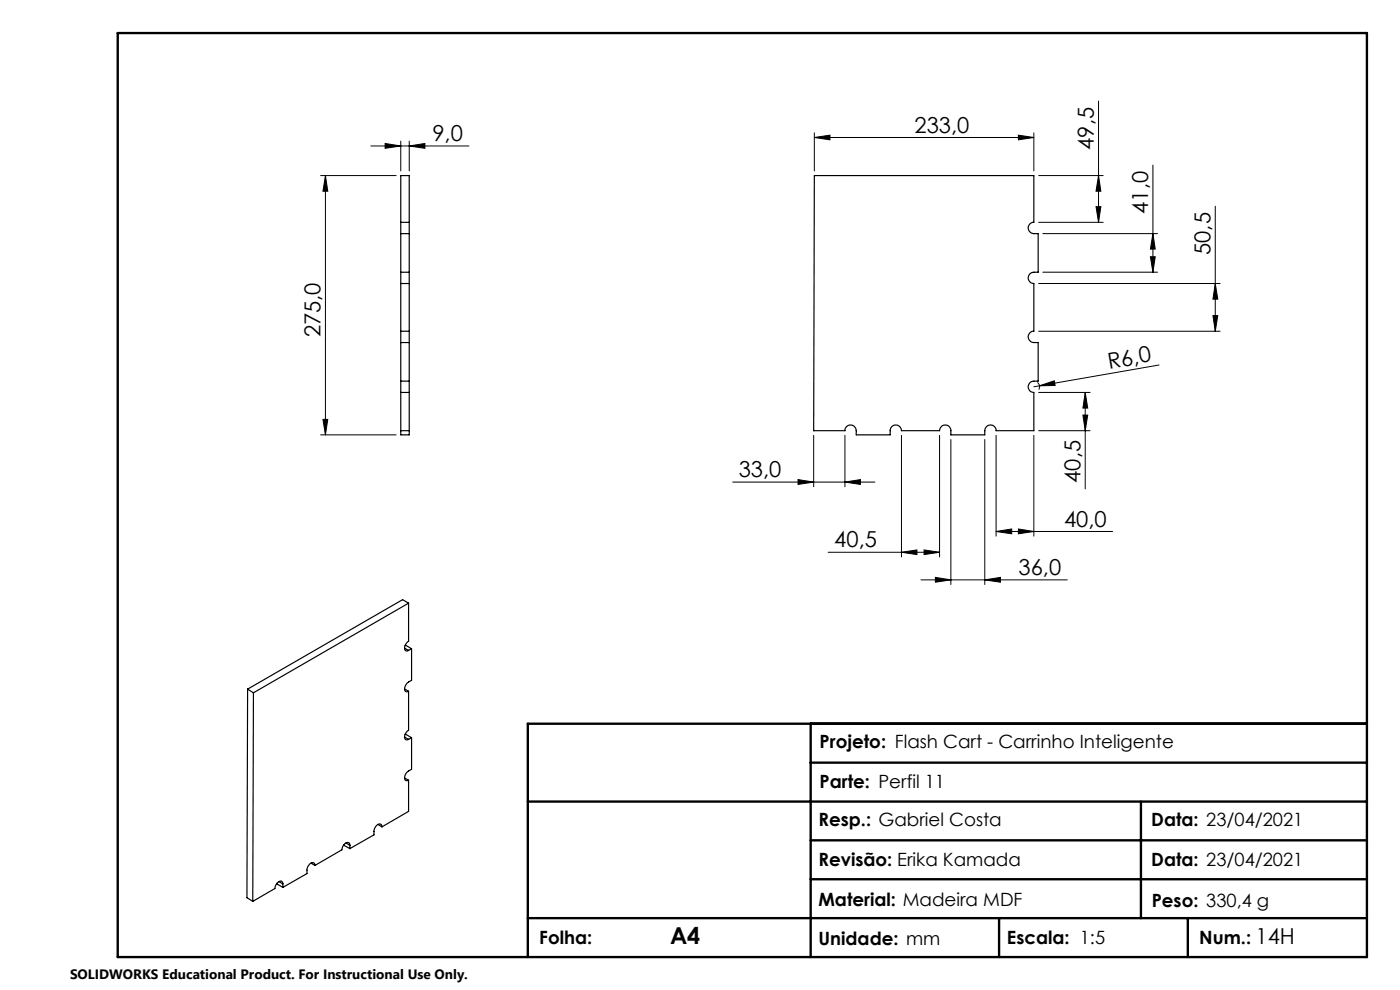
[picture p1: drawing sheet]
<svg xmlns="http://www.w3.org/2000/svg" width="297mm" height="210mm" viewBox="0 0 297 210" stroke-linecap="round" stroke-linejoin="round" font-family="sans-serif">
<g fill="none" stroke="#000" stroke-width=".21">
<path d="M68 37.2h16M69 37.2l.5 3.4h-1zM69 37.2v55M78.7 31h20.8M81.7 30.4l3.3 .6-3.3 .5zM85 29.9v6.4M86.8 31l3.3-.6v1.1zM86.8 29.9v6.4M172.8 29.2l3.3-.5v1zM172.8 28.2v8.1M172.8 29.2h46.5M216 28.7l3.3 .5-3.3 .5z"/>
<path d="M219.3 28.2v8.1M220.3 37.2h13.7M233 37.2l.5 3.4h-1zM233 21.4v25.8M244.6 35v22.7M220.3 47.2h13.7M221.2 57.7h24.4M221.2 49.6h24.4M232.5 43.8h1l-.5 3.4zM244.1 54.5h1l-.5 3.2zM244.6 49.6l.5 3.2h-1zM257.8 43.7v26.6"/>
<path d="M220.3 70.3h38.5M220.3 60.1h38.5M245.9 77.4l-26.6 4.6M257.3 66.9h1l-.5 3.4zM257.8 60.1l.5 3.4h-1zM68 92.2h16M68.5 89h1l-.5 3.2zM172.6 92.3v10.9M179.2 92.3v10.9M191.2 92.3v25.8M199.3 92.3v25.8M201.7 93.2v30.8"/>
<path d="M208.9 93.2v30.8M211.3 92.3v21.4M219.3 92.3v21.4M220.1 81.1a1.18 1.18 0 0 1 .3 1.5M220.3 91.4h10.9M220.3 83.2h10.9M220.5 81.8l3.2-1 .1 1zM229.7 88h1.1l-.6 3.4zM230.2 83.2v20.5M230.2 83.2l.6 3.4h-1.1zM155.4 102.3h30.2M169.3 101.7l3.3 .6-3.3 .5z"/>
<path d="M175.7 117.1h23.6M179.2 102.3l3.3-.6v1.1zM191.2 117.1l3.3-.4v.9zM196 116.7l3.3 .4-3.3 .5zM211.3 112.7l3.3-.5v1zM211.3 112.7h24.7M216 112.2l3.3 .5-3.3 .5zM195.4 123h31M198.4 122.5l3.3 .5-3.3 .5zM208.9 123l3.3-.5v1z"/>
</g>
<path d="M25 7h265v196h-265zM172 153.5v49.5M290 153.5h-178v49.5M112 170h178M172 178.3h118M172 161.8h118M242 170v24.8M112 194.8h178M172 186.5h118M211.9 194.8v8.2M252 194.8v8.2" fill="none" stroke="#000" stroke-width=".5"/>
<g fill="#000">
<path d="M220.5 81.8l3.2-1 .1 1z"/>
<path d="M69 37.2l.5 3.4h-1zM68.5 89h1l-.5 3.2z"/>
<path d="M216 28.7l3.3 .5-3.3 .5zM172.8 29.2l3.3-.5v1zM179.2 102.3l3.3-.6v1.1zM169.3 101.7l3.3 .6-3.3 .5z"/>
<path d="M232.5 43.8h1l-.5 3.4zM233 37.2l.5 3.4h-1zM244.1 54.5h1l-.5 3.2zM244.6 49.6l.5 3.2h-1z"/>
<path d="M257.3 66.9h1l-.5 3.4zM257.8 60.1l.5 3.4h-1zM229.7 88h1.1l-.6 3.4zM230.2 83.2l.6 3.4h-1.1z"/>
<path d="M211.3 112.7l3.3-.5v1zM216 112.2l3.3 .5-3.3 .5zM198.4 122.5l3.3 .5-3.3 .5zM208.9 123l3.3-.5v1zM191.2 117.1l3.3-.4v.9zM196 116.7l3.3 .4-3.3 .5zM81.7 30.4l3.3 .6-3.3 .5zM86.8 31l3.3-.6v1.1z"/>
</g>
<g fill="none" stroke="#000" stroke-width=".25">
<path d="M172.8 37.2h46.5v10a1.2 1.2 0 0 0-1.2 1.2 1.2 1.2 0 0 0 1.2 1.2h.9v8.1a2.01 2.01 0 0 0-1.8 .4 1.2 1.2 0 0 0-.2 1.3 1.2 1.2 0 0 0 1.1 .7v10.2a1.2 1.2 0 0 0-1.2 1.2 1.2 1.2 0 0 0 1.2 1.2h.9v8.1h-.9a1.2 1.2 0 0 0-1.2 1.2 1.2 1.2 0 0 0 1.2 1.2v8.2h-8a1.2 1.2 0 0 0-1.2-1.2 1.2 1.2 0 0 0-1.2 1.2v.8h-7.2a1.84 1.84 0 0 0-.4-1.8 1.21 1.21 0 0 0-1.3-.1 1.21 1.21 0 0 0-.7 1.1h-8.1a1.2 1.2 0 0 0-1.2-1.2 1.2 1.2 0 0 0-1.2 1.2v.8h-7.2a1.95 1.95 0 0 0-.4-1.8 1.18 1.18 0 0 0-1.3-.2 1.18 1.18 0 0 0-.7 1.2h-6.6zM85 47.2v2.4M85 57.7v2.4M85 49.6h1.8M85 57.7h1.8M85 47.2v-10h1.8v10M85 49.6v8.1M85 47.2h1.8M86.8 47.2v2.4M86.8 57.7v2.4M86.8 49.6v8.1M85 70.3v2.4"/>
<path d="M85 72.7h1.8M85 60.1v10.2M85 72.7v8.1M85 60.1h1.8M85 70.3h1.8M86.8 70.3v2.4M86.8 60.1v10.2M86.8 72.7v8.1M85 80.8v2.4M85 80.8h1.8M85 91.4h1.8M85 83.2v9h1.8v-9"/>
<path d="M85 83.2h1.8M86.8 80.8v2.4M85.8 137.5l.9 .5M85.9 136.9h.1l1.3 .7M86.7 127.9v8.1a1.51 1.51 0 0 0-.7 2h.7M86.7 127.9l-32.9 19.1M86.7 127.9l-1.3-.7-32.9 19M87.3 137.6v6.7a2.19 2.19 0 0 0-1.5 1.7 .54 .54 0 0 0 .2 .7 .54 .54 0 0 0 .7-.1M87.3 137.6l-.6 .4M52.5 146.2l-.1 44.2 1.2 .8M52.5 146.2l1.3 .8M53.8 147l-.2 44.2"/>
<path d="M85.8 146.1l.9 .5M85.8 156.3l.9 .5M85.9 155.8l.1-.1 1.3 .8M86.7 146.6v8.3a1.29 1.29 0 0 0-.5 2l.5-.1M87.3 156.5v6.7a2.08 2.08 0 0 0-1.5 1.7 .54 .54 0 0 0 .2 .6 .54 .54 0 0 0 .7 0M87.3 156.5l-.6 .3M73 179.2v.1l1.2 .7M73.4 178.8l.8 .5M74.2 179.3a.64 .64 0 0 0-.5-.6 .64 .64 0 0 0-.7 .5l-.5 1.1-5.7 3.3M74.2 179.3v.7M80.2 174.9l.8 .5M81 175.4a.6 .6 0 0 0-.4-.6 .6 .6 0 0 0-.7 .3l-.6 1v1l-5.1 2.9"/>
<path d="M85.8 165l.9 .5M86.7 165.5v6.6l-5.7 3.3M58.7 187.4l1.3 .8M59.2 187l.8 .5M60 187.5a.57 .57 0 0 0-.4-.6 .57 .57 0 0 0-.7 .3l-.5 .8-.1 .5-4.7 2.7M60 187.5v.7M66 183.1l.8 .5M66.8 183.6a.59 .59 0 0 0-.4-.7 .59 .59 0 0 0-.7 .4l-.6 1.1v.9l-5.1 2.9"/>
</g>
<text font-size="4.9" x="142.1" y="200.2">A4</text>
<g font-size="4.7">
<text x="91.7" y="29.9">9,0</text>
<text x="194" y="28.1">233,0</text>
<text x="232" y="31.8" transform="rotate(-90 232 31.8)">49,5</text>
<text x="243.6" y="45.3" transform="rotate(-90 243.6 45.3)">41,0</text>
<text x="256.8" y="54.1" transform="rotate(-90 256.8 54.1)">50,5</text>
<text x="68" y="71.5" transform="rotate(-90 68 71.5)">275,0</text>
<text x="235.3" y="78.2" transform="rotate(-10 235.3 78.2)">R6,0</text>
<text x="156.7" y="101.2">33,0</text>
<text x="229.2" y="102.4" transform="rotate(-90 229.2 102.4)">40,5</text>
<text x="225.7" y="111.7">40,0</text>
<text x="177" y="116.1">40,5</text>
<text x="216.1" y="122">36,0</text>
<text x="266.4" y="200.2">14H</text>
</g>
<g font-size="3.9">
<text x="173.9" y="158.6">Projeto: Flash Cart - Carrinho Inteligente</text>
<text x="173.9" y="167.2">Parte: Perfil 11</text>
<text x="173.6" y="175.1">Resp.: Gabriel Costa</text>
<text x="244.2" y="175.3">Data: 23/04/2021</text>
<text x="173.6" y="183.7">Revisão: Erika Kamada</text>
<text x="244.2" y="183.7">Data: 23/04/2021</text>
<text x="173.6" y="192.2">Material: Madeira MDF</text>
<text x="244.3" y="192.3">Peso: 330,4 g</text>
<text x="114.4" y="200.2">Folha:</text>
<text x="173.6" y="200.4">Unidade: mm</text>
<text x="213.6" y="200.2">Escala: 1:5</text>
<text x="254.4" y="200.2">Num.:</text>
</g>
<text font-size="2.9" x="14.9" y="207.6">SOLIDWORKS Educational Product. For Instructional Use Only.</text>
</svg>
